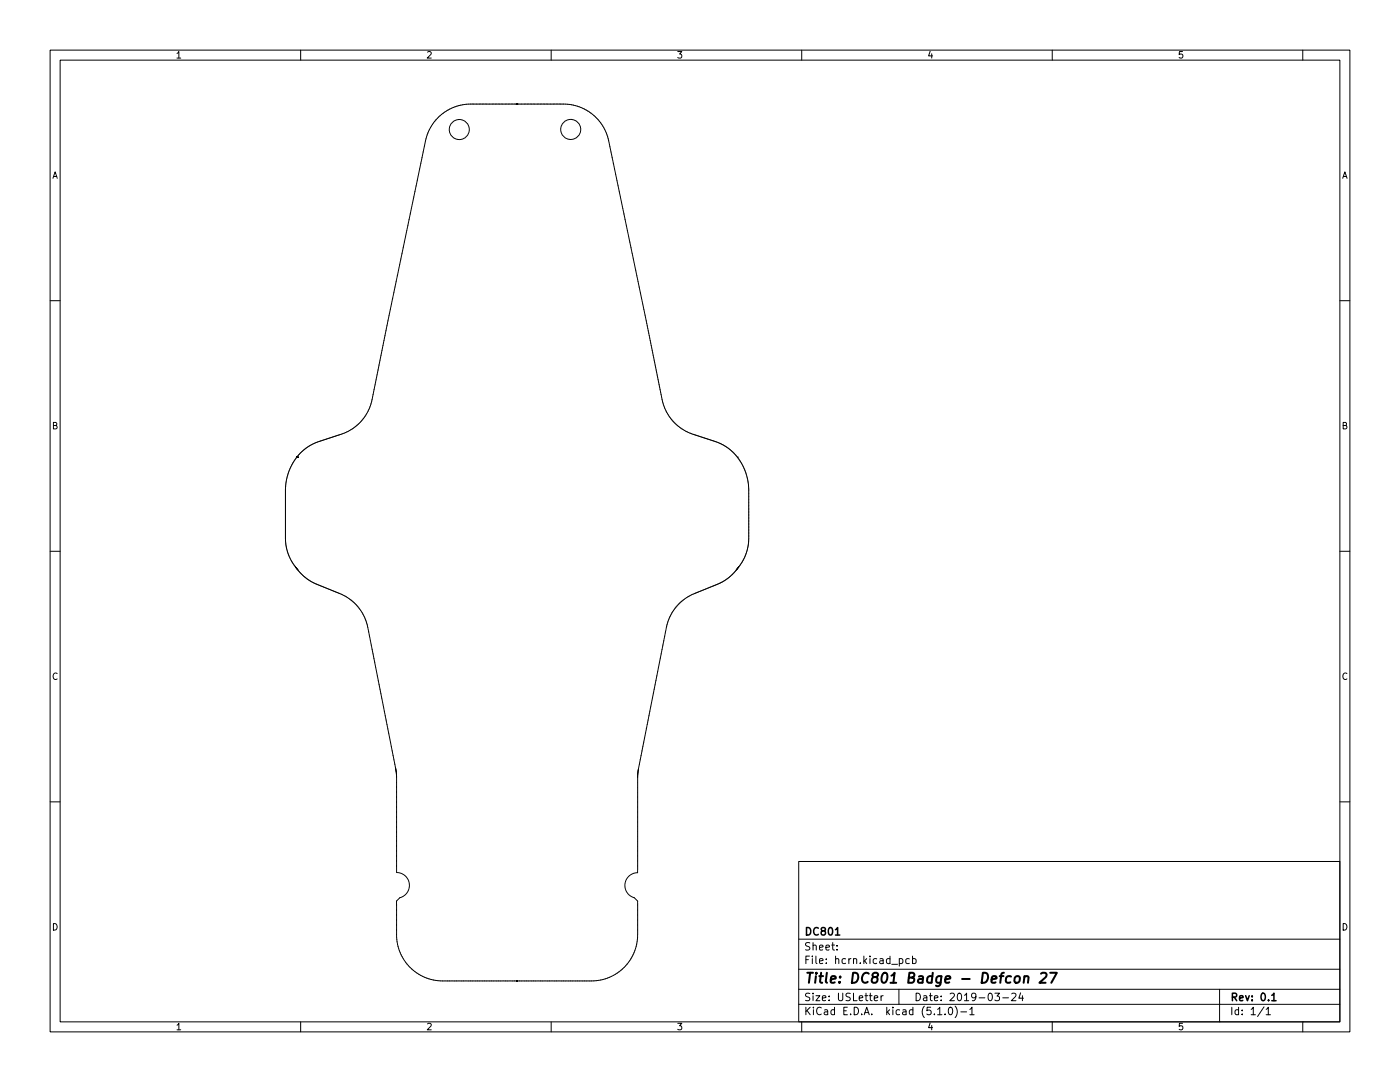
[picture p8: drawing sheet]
<svg xmlns="http://www.w3.org/2000/svg" width="279mm" height="216mm" viewBox="0 0 279 216" stroke-linecap="round" stroke-linejoin="round" font-family="sans-serif">
<g fill="none" stroke="#000" stroke-width=".2">
<path d="M10 10h259.4v195.9h-259.4zM12 12h255.4v191.9h-255.4zM60 10v2M110 10v2M160 10v2M210 10v2M260 10v2M10 60h2M267.4 60h2M59.2 91.2h.1M59.2 91.2l1.3-1.3 1.7-1.2 5.9-2.1a9.2 9.2 0 0 0 6.2-6.9l10.6-51.6a9.2 9.2 0 0 1 9-7.3h18.6a9.2 9.2 0 0 1 9 7.3l10.6 51.6a9.2 9.2 0 0 0 6.2 6.9l5.9 2.1 1.7 1.2 1.3 1.3M59.2 91.2l-.9 1.5-.7 1.7-.5 1.7-.1 1.8 .1 10.8 .7 2.4 1.3 2.1"/>
<path d="M147.2 91.2h.1M147.2 91.2l1.3 2.3 .8 2.8 .1 11.1-.1 1.7-.5 1.7-.8 1.5-1 1.4M10 110h2M59.1 113.2v.1M59.1 113.3l.2 .2M59.3 113.5h.1M59.3 113.5l.1 .2M59.4 113.7h.1M147.1 113.6l-1.3 1.3-1.6 1.2-5.6 2.3a9.2 9.2 0 0 0-5.6 6.8l-5.7 28.9-.1 20a2.54 2.54 0 0 0-2.5 2.2 2.54 2.54 0 0 0 1.9 2.8l.6 .7 .1 6.7a9.2 9.2 0 0 1-9.3 9.2h-29.6a9.2 9.2 0 0 1-9.3-9.2v-6.7l.7-.7a2.56 2.56 0 0 0 1.9-2.8 2.56 2.56 0 0 0-2.6-2.2v-20l-5.7-28.9a9.2 9.2 0 0 0-5.6-6.8l-5.6-2.3-1.5-1.1-1.3-1.3M147.3 113.3l-.2 .3M147.4 113.1l-.1 .1M267.4 110h2"/>
<path d="M10 160h2M267.4 160h2M159.4 171.9h108v32h-108zM159.4 197.4h108M159.4 193.4h108M159.4 187.4h108M167 189.4v.2M167 188.7v.1M174.5 199.2l.7-.2-.1-.3h-.4l-.2 .2v.7h.6M175.8 198.7v1M176.3 198.7l-.5 .3M179.4 197.4v3"/>
<path d="M179.5 191.4l.4-.1 .3 .3-.2 .6h-.5M181.5 191.4l-.5-.1-.2 .3 .1 .6h.6M182.1 191.4l.4-.1 .3 .3-.1 .6h-.6M182.1 190.8v1.5M198.5 198.2h1l-.5 .5 .4 .2v.6l-.2 .2-.7-.2M200.1 199.1h1.2M201.9 198.3l.6-.1 .3 .4-1 1.1h1M203.7 198.1l-.4 1.1h1M204 198.7v1M243.4 197.4v6.5M60 203.9v2M110 203.9v2"/>
<path d="M159.4 200.4h108M160 203.9v2M187.1 201.4l.4-.4v1.5M187.1 202.5h.9M188.6 202.3v.2M189.4 201.1l.2-.1a.8 .8 0 0 1 .5 .7 .8 .8 0 0 1-.5 .8l-.2-.2-.1-.4zM190.6 200.8a1.72 1.72 0 0 1 0 2.2M191.8 201.9h1.1M193.5 201.4l.5-.4v1.5M193.5 202.5h.9M210 203.9v2M252.3 200.9l-1.3 1.9"/>
<path d="M252.7 201.4l.4-.4v1.5M252.7 202.5h.8M260 203.9v2"/>
<circle cx="91.7" cy="25.9" r="2"/>
<circle cx="113.9" cy="25.8" r="2"/>
</g>
<path d="M166.7 186.6h.9M253.8 198.6l.4-.4v1.5M253.8 199.7h.9" fill="none" stroke="#000" stroke-width=".3"/>
<path d="M202.6 195a.52 .52 0 0 1 .6-.2 .52 .52 0 0 1 .4 .4l-.2 .7a.52 .52 0 0 1-.6 .2 .52 .52 0 0 1-.4-.4zM204.4 195a.49 .49 0 0 1 .9 .1l-.2 1M204.5 194.8l-.2 1.3M207.8 194.3l.3-.2h.4l.3 .2 .1 .4-.2 .3-1.3 1.1h1.3M209.6 194.1h1.3l-1.1 2" fill="none" stroke="#000" stroke-width=".4"/>
<text font-size="2.8" x="160.4" y="196.2">Title: DC801 Badge - Defcon 27</text>
<g font-size="2.1">
<text x="160.4" y="189.7">Sheet:</text>
<text x="160.4" y="186.7">DC801</text>
<text x="160.4" y="192.4">File: hcrn.kicad_pcb</text>
<text x="160.4" y="202.5">KiCad E.D.A. kicad (5.1.0)-1</text>
<text x="160.4" y="199.7">Size: USLetter</text>
<text x="182.4" y="199.7">Date: 2019-03-24</text>
<text x="245.4" y="199.7">Rev: 0.1</text>
<text x="245.4" y="202.5">Id: 1/1</text>
</g>
<g font-size="1.8">
<text x="35" y="11.6">1</text>
<text x="85" y="11.6">2</text>
<text x="135" y="11.6">3</text>
<text x="185" y="11.6">4</text>
<text x="235" y="11.6">5</text>
<text x="10.3" y="35.6">A</text>
<text x="267.7" y="35.6">A</text>
<text x="10.3" y="85.7">B</text>
<text x="267.7" y="85.7">B</text>
<text x="10.3" y="135.6">C</text>
<text x="267.7" y="135.6">C</text>
<text x="10.3" y="185.7">D</text>
<text x="267.7" y="185.7">D</text>
<text x="35" y="205.6">1</text>
<text x="85" y="205.6">2</text>
<text x="135" y="205.6">3</text>
<text x="185" y="205.6">4</text>
<text x="235" y="205.6">5</text>
</g>
</svg>
